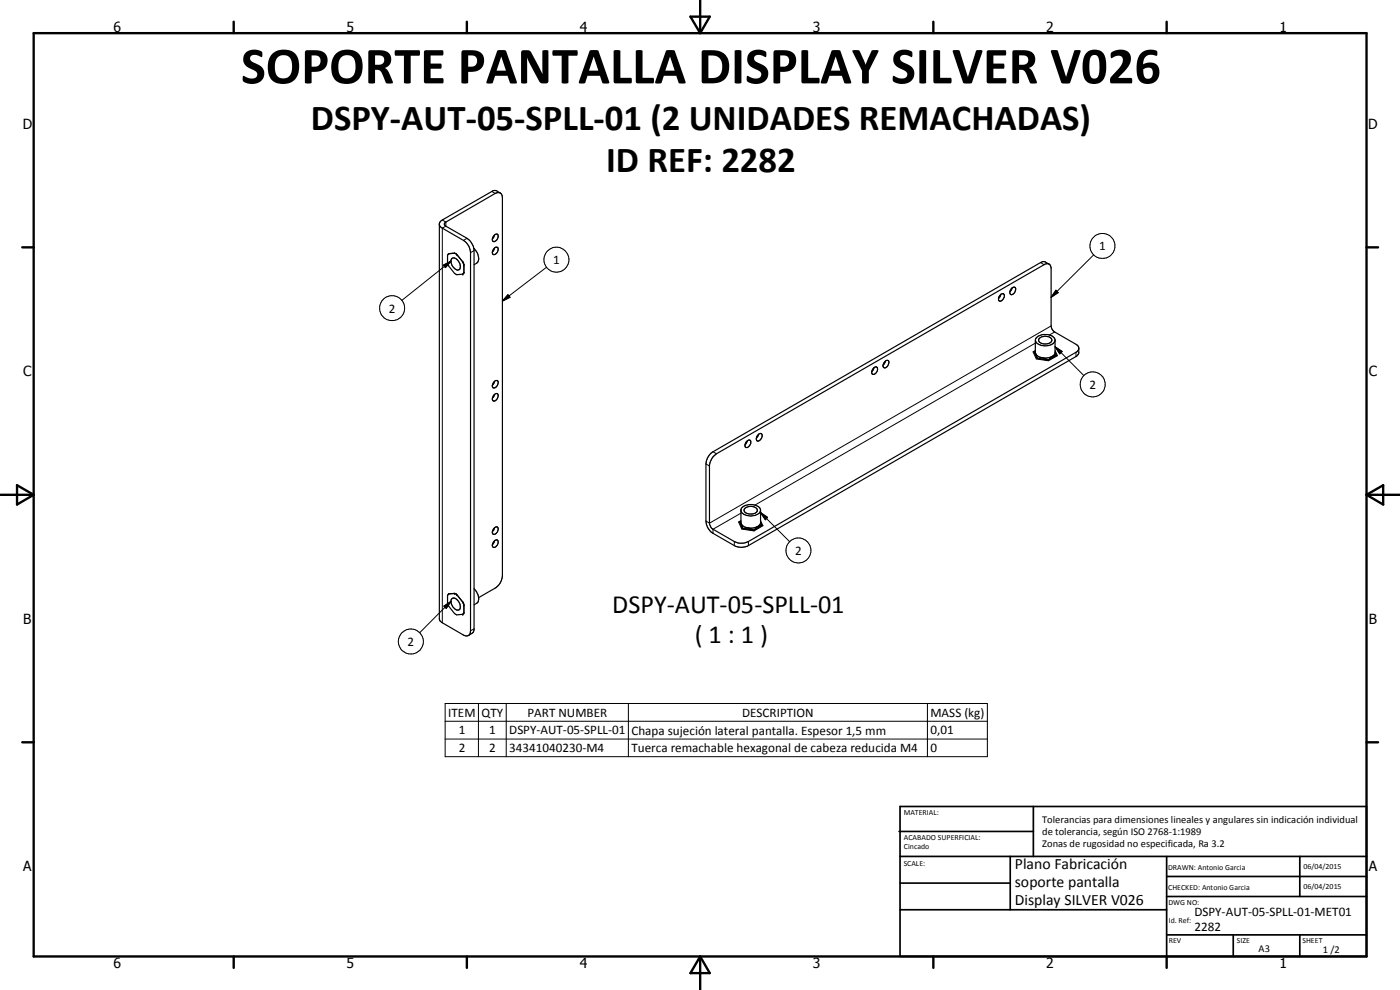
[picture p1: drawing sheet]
<svg xmlns="http://www.w3.org/2000/svg" width="420mm" height="297mm" viewBox="0 0 420 297" stroke-linecap="round" stroke-linejoin="round" font-family="sans-serif">
<g fill="none" stroke="#000" stroke-width=".35">
<path d="M150.1 57.9l-.7-.1-.8 .2-14.8 8.6a.64 .64 0 0 0-.5 .6 .64 .64 0 0 0 .5 .7l6.4 3.6a5.2 5.2 0 0 1 2.1 3.3v114.2l-.3 .7-1.4 1M150.1 57.9l-1.2-.7-1 .1-15.2 8.7-.8 1v118.8l.8 1.1 6.4 3.6 .8 .3 .7-.1M150.1 57.9l.4 .3 .3 1.1v113.5a4.9 4.9 0 0 1-2.2 3.6l-5 2.9M131.9 67.5l.8 1 6.4 3.6a4.9 4.9 0 0 1 2.1 3.7v113.5l-.2 .9-.4 .5M134.7 76.1l-.4 .5a5.2 5.2 0 0 0 2.5 5.7l.3 .1 1.8-.1M135.7 77.5a2.24 2.24 0 0 1 2.1 1 2.24 2.24 0 0 1 0 2.4 2.27 2.27 0 0 1-2.5-2.5zM136.4 76l.7 .3M136.4 76l-1.7 .1M136.4 75.9l.7 .4M136.4 75.9v.1M136.4 75.9l-1.7 .2M137.1 76.3l1.8 2.3"/>
<path d="M138.9 78.6l.3 .8M139.2 79.4v2.4M142.2 74.5a3.2 3.2 0 0 1 .8 4.5l-.7 .4M148.2 70.7l.4-.3a.62 .62 0 0 1 .8 0 .62 .62 0 0 1 .1 .8 1.28 1.28 0 0 1-1.6 1.2 1.36 1.36 0 0 1 .3-1.7zM148.4 74.4l.2-.1a.6 .6 0 0 1 .8 0 .6 .6 0 0 1 .1 .8l-.5 .9a.64 .64 0 0 1-.9 .4 .64 .64 0 0 1-.3-.8M148.4 70.5l-.6 1.1M148.4 74.4l-.6 1.2M314.9 79.2h-1.3l-98.6 56.9a5.1 5.1 0 0 0-2.1 3.4v17.7l.9 1.5 6.6 3.8a4.5 4.5 0 0 0 4.2 0l98.6-56.9 .6-.9M139.2 81.8l-.3 .5M300.3 88.4a.69 .69 0 0 1 1-.2 .69 .69 0 0 1 0 1.1 .97 .97 0 0 1-.6 .9 .97 .97 0 0 1-1-.2l.1-.9zM300.3 88.3l-.6 1.2M303.5 86.7a.69 .69 0 0 1 .8-.6 .69 .69 0 0 1 .5 .9 1.28 1.28 0 0 1-1.5 1.3l-.2-.7z"/>
<path d="M303.7 86.4l-.6 1.1M148.2 118.5a.67 .67 0 0 1 .9-.4 .67 .67 0 0 1 .4 .9l-.5 1a.64 .64 0 0 1-.9 .3 .64 .64 0 0 1-.3-.8zM148.4 114.4l.2-.1a.6 .6 0 0 1 .8 0 .6 .6 0 0 1 .1 .8 1.28 1.28 0 0 1-1.6 1.2l-.1-.7M148.4 114.4l-.6 1.2M148.4 118.3l-.6 1.2M262.2 110.4a.62 .62 0 0 1 .7-.3 .62 .62 0 0 1 .5 .6 1.25 1.25 0 0 1-1.7 1.4 1.82 1.82 0 0 1 .5-1.7zM262.3 110.3l-.6 1.2M265.5 108.6l.3-.3a.59 .59 0 0 1 .8-.1 .59 .59 0 0 1 .1 .8 1.31 1.31 0 0 1-1.5 1.3l-.2-.7zM265.7 108.4l-.7 1.1M310.5 105.8l.7 1.5M310.5 105.8l.2 .2a2.53 2.53 0 0 0 2.3 1.4M310.7 105.4l-.4 .2 .9 2 3.4 .5 2.4-1.4-.2-.5"/>
<path d="M310.7 105.4l-.2 .4M310.7 102.1v3.6l.5 1.6M311.2 107.3l.4 .3M311.6 107.6l2.6 .4M311.9 101.6a2.5 2.5 0 0 1 3.8 .4 2.1 2.1 0 0 1-3.2 1l-.7-.6zM313 107.4l-1.4 .2M313 107.4l1.2 .6M314.9 107.9l-.7 .1M316.6 102.2a3.3 3.3 0 0 1-4.3 1.3 1.44 1.44 0 0 1-1.3-.7 1.44 1.44 0 0 1 .1-1.5 3.8 3.8 0 0 1 5.5 .4v4.3l-.3 .6-1.4 1.3M316.6 105.5l.3 .9-.2 .4M316.7 106.8l-1.8 1.1M316.7 106.8h-.7a4.5 4.5 0 0 1-3 .6"/>
<path d="M213.4 135.9l98.9-57.1 1.3-.3 1.6 1 .3 .8v18l.8 1.2 7.1 4.1 .4 .7v1.7l-.6 .8-98.6 56.9a4.5 4.5 0 0 1-4.2 0l-6.4-3.7a4.7 4.7 0 0 1-2.1-3.7v-17.1a5 5 0 0 1 1.5-3.3zM224 132.5a.71 .71 0 0 1 .6-.5 .71 .71 0 0 1 .7 .5 1.53 1.53 0 0 1-1.5 1.7l-.2-.7zM224.3 132.3l-.7 1.1M227.7 130.3l-.7 1.2M227.7 130.2a.63 .63 0 0 1 .9 0 .63 .63 0 0 1 .1 .8 1.21 1.21 0 0 1-1.6 1.1 1.78 1.78 0 0 1 .6-1.9zM148.2 158.5a.67 .67 0 0 1 .9-.4 .67 .67 0 0 1 .4 .9l-.5 1a.64 .64 0 0 1-.9 .3 .64 .64 0 0 1-.3-.8zM148.4 158.3l-.6 1.2M222.1 156.8l.7 1.6M222.1 156.8l.4 .6 .3 1M222.3 156.5l-.4 .1 .9 2 3.4 .5 2.5-1.4-.2-.4M222.4 153.2a3.2 3.2 0 0 0 3.9 1.5 2.28 2.28 0 0 0 1.9-1.5M222.4 156.4l-.3 .4"/>
<path d="M222.8 158.4l.5 .2M223.3 158.6l2.5 .4M223.5 152.6a2.49 2.49 0 0 1 3.8 .4 1.38 1.38 0 0 1-1.5 1.2 1.87 1.87 0 0 1-2.5-1.2zM224.6 158.4l1.2 .6M224.6 158.4l-1.3 .2M226.5 158.9l-.7 .1M227.4 158l.8-1v-4a3.6 3.6 0 0 0-5-1.1l-.7 .6-.1 .5v3.8a2.22 2.22 0 0 0 2.2 1.6M227.4 158l-.9 .9M227.4 158l-1.3 .4h-1.5M228.2 156.6l.3 .9-.2 .3M228.3 157.8l-1.8 1.1M228.3 157.8l-.9 .2"/>
<path d="M135.7 179.6a1.86 1.86 0 0 1 2.3 1.5l.2 1a.9 .9 0 0 1-.6 1 .9 .9 0 0 1-1.1-.4 2.38 2.38 0 0 1-.8-3.1zM136.4 178.1l-1.7 .1-.4 .4a5.2 5.2 0 0 0 2.5 5.7l.3 .2 1.8-.2M136.4 178.1l.7 .3M137.1 178.4l1.8 2.2M142.3 176.6a3.5 3.5 0 0 1 .9 4.3l-.9 .6M148.2 162.5l.4-.4a.68 .68 0 0 1 .9 .2 .68 .68 0 0 1-.1 .9 .96 .96 0 0 1-1.5 .8l-.1-.6zM148.4 162.2l-.6 1.2M138.9 180.6l.3 .9M139.2 181.5v2.4M139.2 183.9l-.3 .4"/>
</g>
<g fill="none" stroke="#000" stroke-width=".3">
<path d="M147.6 57.4l1 .6M132.7 66l1.1 .6v1.3l-1.1 .6v118.4M133.1 79.5l2.2-1.1-1.6 1.9zM135.3 78.4l-14.7 11.7M140.2 71.5l-1.1 .6M142.3 75.2l-1.1 .6M312.3 78.8l1 .6M328.2 76.5l-12.7 12.7M152.4 88.4l.7 .8-2.3 1.1zM164 80.2l-13.2 10.1M315.5 97.8l-102.6 59.2-1-.7M316.5 99.6l-1.6 .9"/>
<path d="M316.9 87.1l.7 .7-2.1 1.4zM310.7 103l-84.1 48.6M310.7 105.2l-.7 .4 1 2.1 3.7 .5 2.7-1.5-.8-1.5M316.6 104.1l2.2 1.4-.8 .7zM316.6 104.1l8.7 8.6M322.9 105.7v1.3M211.9 139.2l1 .6M214 135.6l1 .5M222.4 154l-8.4 4.8v1.2M222.4 156.2l-.8 .4 1 2.1 3.7 .6 2.7-1.6-.8-1.5M228.2 153.8l2.2 1.4-.7 .8zM228.2 153.8l8.8 8.7"/>
<path d="M220.4 162.5v1.2M224.6 162.5v1.2M133.2 181.9l2.1-1.4-1.4 2zM135.3 180.5l-9.4 9.4M142.3 188.7l-1.1 .6M133.6 211.1h162.7v15.9h-162.7zM133.6 216.4h162.7M143.6 211.1v15.9M151.9 211.1v15.9M188.6 211.1v15.9M278.3 211.1v15.9M133.6 221.7h162.7"/>
<circle cx="167" cy="77.9" r="3.7"/>
<circle cx="330.9" cy="73.8" r="3.8"/>
<circle cx="117.7" cy="92.5" r="3.8"/>
<circle cx="327.9" cy="115.3" r="3.8"/>
<circle cx="239.6" cy="165.2" r="3.8"/>
<circle cx="123.3" cy="192.5" r="3.8"/>
</g>
<g fill="#000">
<circle cx="134.7" cy="76.1" r=".18"/>
<circle cx="137.1" cy="76.3" r=".18"/>
<circle cx="138.9" cy="78.6" r=".18"/>
<circle cx="139.2" cy="79.4" r=".18"/>
<circle cx="138.9" cy="82.3" r=".18"/>
<circle cx="139.2" cy="81.8" r=".18"/>
<circle cx="134.7" cy="178.2" r=".18"/>
<circle cx="136.4" cy="178.1" r=".18"/>
<circle cx="137.1" cy="178.4" r=".18"/>
<circle cx="138.9" cy="180.6" r=".18"/>
<circle cx="138.9" cy="184.3" r=".18"/>
<circle cx="139.2" cy="181.5" r=".18"/>
<circle cx="139.2" cy="183.9" r=".18"/>
</g>
<g fill="none" stroke="#000" stroke-width=".71">
<path d="M10.1 9.9h400v277.1h-400zM70.1 6.5v3.4M140.1 6.5v3.4M207.2 5h5.8l-2.9 4.9zM210.1 0v9.9M280.1 6.5v3.4M350.1 6.5v3.4M6.7 74.2h3.4M410.1 74.2h3.5M.1 148.5h10M5.1 145.6l5 2.9-5 2.9zM410.1 148.5h10"/>
<path d="M410.1 148.5l5-2.9v5.8zM6.7 222.7h3.4M410.1 222.7h3.5M70.1 287v3.4M140.1 287v3.4M210.1 287v10M210.1 287l2.9 5h-5.8zM280.1 287v3.4M350.1 287v3.4"/>
</g>
<g fill="none" stroke="#000" stroke-width=".51">
<path d="M269.8 249.5h40.3M270.1 242h140v45h-140zM270.1 257h140M303.2 257v16M310.1 242v15M350.1 257v30M390.1 257v12M270.1 265h33.1M270.1 273h80M350.1 269h60M350.1 263h60M350.1 280.5h60"/>
<path d="M370.1 280.5v6.5M390.1 280.5v6.5"/>
</g>
<path d="M133.1 79.5l2.2-1.1-1.6 1.9zM152.4 88.4l.7 .8-2.3 1.1zM316.9 87.1l.7 .7-2.1 1.4zM316.6 104.1l2.2 1.4-.8 .7zM228.2 153.8l2.2 1.4-.7 .8zM133.2 181.9l2.1-1.4-1.4 2z" fill="#000"/>
<text font-size="15.8" x="72.3" y="25">SOPORTE PANTALLA DISPLAY SILVER V026</text>
<g font-size="11">
<text x="93.3" y="39.1">DSPY-AUT-05-SPLL-01 (2 UNIDADES REMACHADAS)</text>
<text x="181.9" y="51.7">ID REF: 2282</text>
</g>
<g font-size="7.9">
<text x="183.8" y="183.9">DSPY-AUT-05-SPLL-01</text>
<text x="208.5" y="192.9">( 1 : 1 )</text>
</g>
<g font-size="4.7">
<text x="304.6" y="260.8">Plano Fabricación</text>
<text x="304.6" y="266.2">soporte pantalla</text>
<text x="304.6" y="271.6">Display SILVER V026</text>
</g>
<g font-size="4.2">
<text x="34" y="9.6">6</text>
<text x="104" y="9.6">5</text>
<text x="174" y="9.6">4</text>
<text x="244" y="9.6">3</text>
<text x="314" y="9.6">2</text>
<text x="384" y="9.6">1</text>
<text x="6.8" y="38.7">D</text>
<text x="410.6" y="38.7">D</text>
<text x="7" y="112.9">C</text>
<text x="410.8" y="112.9">C</text>
<text x="7" y="187.1">B</text>
<text x="410.8" y="187.1">B</text>
<text x="7" y="261.4">A</text>
<text x="410.8" y="261.4">A</text>
<text x="34" y="290.4">6</text>
<text x="104" y="290.4">5</text>
<text x="174" y="290.4">4</text>
<text x="244" y="290.4">3</text>
<text x="314" y="290.4">2</text>
<text x="384" y="290.4">1</text>
</g>
<g font-size="3.9">
<text x="329.9" y="75.1">1</text>
<text x="166" y="79.2">1</text>
<text x="116.7" y="93.8">2</text>
<text x="327" y="116.6">2</text>
<text x="238.6" y="166.5">2</text>
<text x="122.3" y="193.8">2</text>
<text x="134.5" y="215">ITEM</text>
<text x="144.5" y="215">QTY</text>
<text x="158.3" y="215">PART NUMBER</text>
<text x="222.7" y="215">DESCRIPTION</text>
<text x="279.3" y="215.1">MASS (kg)</text>
<text x="137.7" y="220.3">1</text>
<text x="146.8" y="220.3">1</text>
<text x="152.9" y="220.3">DSPY-AUT-05-SPLL-01</text>
<text x="189.5" y="220.4">Chapa sujeción lateral pantalla. Espesor 1,5 mm</text>
<text x="279.3" y="220.3">0,01</text>
<text x="137.7" y="225.7">2</text>
<text x="146.8" y="225.7">2</text>
<text x="152.9" y="225.7">34341040230-M4</text>
<text x="189.5" y="225.7">Tuerca remachable hexagonal de cabeza reducida M4</text>
<text x="279.3" y="225.7">0</text>
<text x="358.5" y="275">DSPY-AUT-05-SPLL-01-MET01</text>
<text x="358.5" y="279.4">2282</text>
</g>
<g font-size="3.1">
<text x="312.7" y="246.8">Tolerancias para dimensiones lineales y angulares sin indicación individual</text>
<text x="312.7" y="250.4">de tolerancia, según ISO 2768-1:1989</text>
<text x="312.7" y="254">Zonas de rugosidad no especificada, Ra 3.2</text>
<text x="377.7" y="285.6">A3</text>
<text x="397" y="285.9">1 /2</text>
</g>
<g font-size="2.4">
<text x="271.2" y="244.4">MATERIAL:</text>
<text x="271.3" y="252">ACABADO SUPERFICIAL:</text>
<text x="271.3" y="254.6">Cincado</text>
<text x="271.2" y="259.7">SCALE:</text>
<text x="350.6" y="260.9">DRAWN: Antonio Garcia</text>
<text x="391.2" y="260.6">06/04/2015</text>
<text x="350.6" y="267">CHECKED: Antonio Garcia</text>
<text x="391.2" y="266.7">06/04/2015</text>
<text x="350.6" y="271.4">DWG NO:</text>
<text x="350.8" y="276.9">Id. Ref:</text>
<text x="350.8" y="282.8">REV</text>
<text x="371.2" y="282.9">SIZE</text>
<text x="390.9" y="282.9">SHEET</text>
</g>
</svg>
